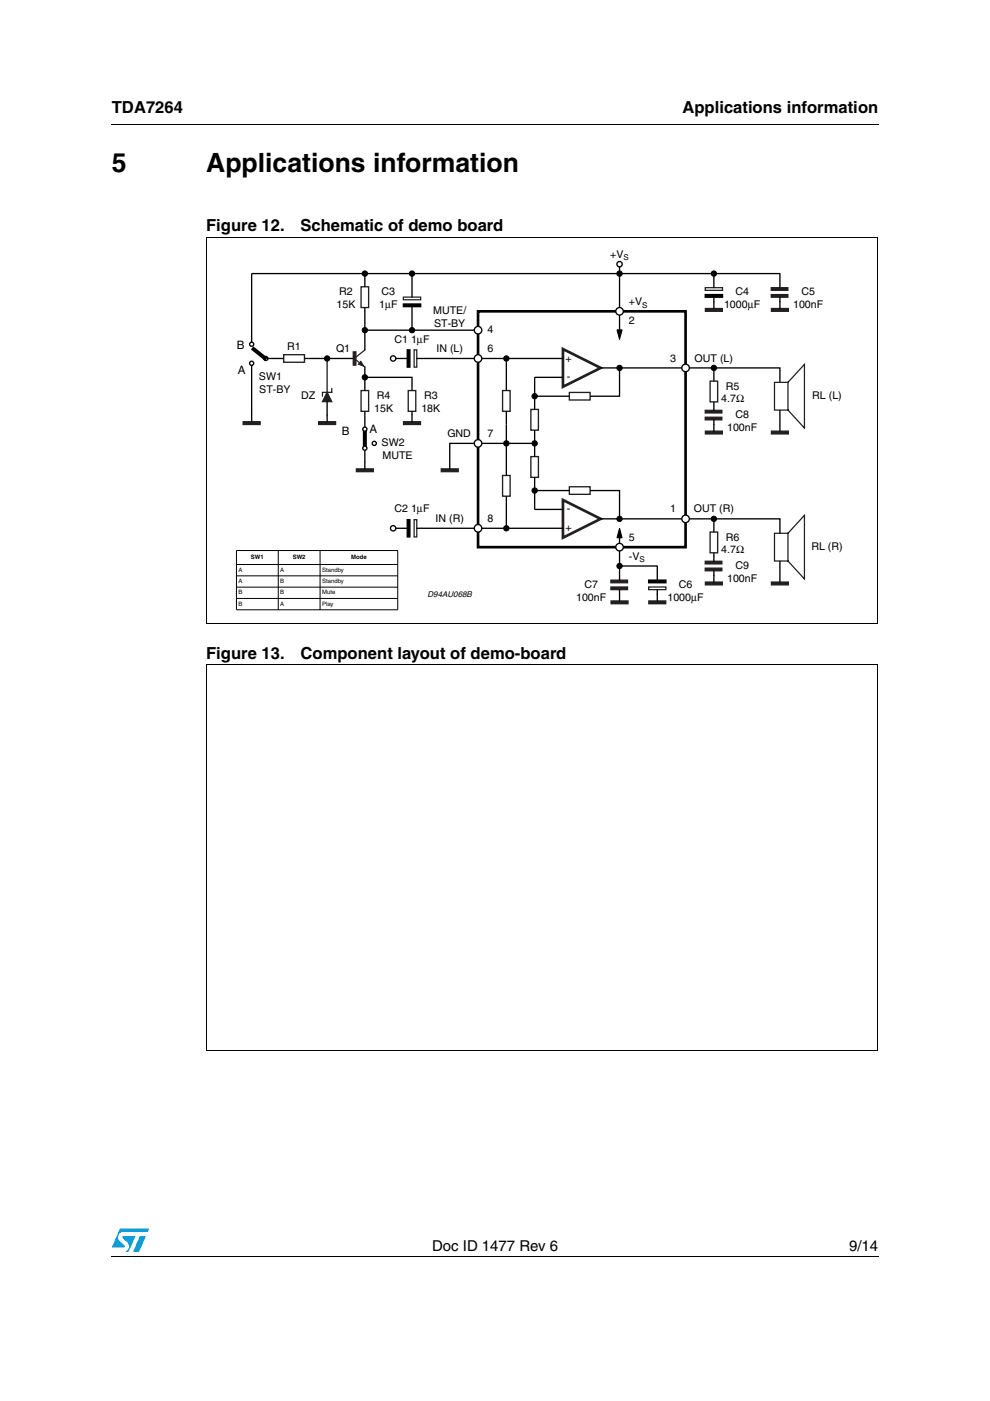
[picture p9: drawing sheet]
<svg xmlns="http://www.w3.org/2000/svg" width="210mm" height="297mm" viewBox="0 0 210 297" stroke-linecap="round" stroke-linejoin="round" font-family="sans-serif">
<g fill="#009ad9">
<path d="M29.7 262.1h1.2l-1.4 3.3h-1.3z"/>
<path d="M25.4 260.5h6.2l-.3 .7h-5.1a1.13 1.13 0 0 0-1.1 .7 1.13 1.13 0 0 0 .3 1.2l1 1v.3l-2.7 .1z"/>
<path d="M26 262.1h2.7l-1.4 3.3h-.7a1.18 1.18 0 0 0 .5-1.9l-1.1-1.1z"/>
</g>
<path d="M23.6 26.2l.1 .2zM23.6 266.3l.1 .1z" fill="#000"/>
<path d="M23.7 26.3h162.6M23.7 266.3h162.6" fill="none" stroke="#000" stroke-width=".21"/>
<path d="M50.6 52h130.4v76.5h-130.4z" fill="#fff"/>
<path d="M101.4 66h44v50h-44z" fill="none" stroke="#000" stroke-width=".56"/>
<g fill="#231f20" stroke="#231f20" stroke-width=".27">
<path d="M163.6 65.4h3.6v.6h-3.6z"/>
<path d="M149.5 119h3.6v.6h-3.6z"/>
<path d="M149.5 120.5h3.6v.5h-3.6z"/>
</g>
<g fill="none" stroke="#000" stroke-width=".28">
<path d="M53.4 58v14.5M151.4 58v3M53.4 77.5v10.5M151.4 63v1M165.4 64v1.4M151.4 118v1M151.4 121v1"/>
<circle cx="53.4" cy="77" r=".44"/>
<circle cx="56.4" cy="76" r=".44"/>
</g>
<path d="M149.5 61h3.7v.6h-3.7z" fill="none" stroke="#231f20" stroke-width=".27"/>
<path d="M149.5 62.5h3.7v.5h-3.7z" fill="#000" stroke="#000" stroke-width=".28"/>
<circle cx="53.4" cy="73" r=".44" fill="#fff" stroke="#000" stroke-width=".28"/>
<path d="M75.5 76.3l1.9 1.5M77.4 74.2l-1.9 1.5M70.3 82.3v.9h-1.9v.8M167.1 113.1l3.5-3.8v13.5l-3.5-3.9M167.1 113.1h-2.9v5.8h2.9M167.1 113.1v5.8" fill="none" stroke="#231f20" stroke-width=".27"/>
<g fill="#000" stroke="#000" stroke-width=".21">
<path d="M130.8 69.9h1.1l-.5 2.1z"/>
<circle cx="69.4" cy="76" r=".57"/>
<circle cx="151.4" cy="78" r=".57"/>
</g>
<path d="M60.2 75.2h4.4v1.6h-4.4zM76.6 60.8h1.6v4.4h-1.6zM76.6 82.8h1.6v4.4h-1.6zM86.6 82.8h1.6v4.4h-1.6zM150.6 80.8h1.6v4.4h-1.6z" fill="none" stroke="#231f20" stroke-width=".29"/>
<g fill="none" stroke="#000" stroke-width=".28">
<path d="M77.4 58v2.8M131.4 56v14.9M56.8 76h3.4M64.6 76h10.3M77.4 65.2v9M77.4 77.8v5M117.4 76h2M127.4 78h38v3M151.4 78v2.8M53.4 88v1.4M69.4 85.2v4.2M77.4 80h10v2.8"/>
<path d="M77.4 87.2v.8M77.4 95.5v2.5M87.4 87.2v.8M117.4 80h2M151.4 85.2v.8"/>
</g>
<path d="M119.4 74l8 4-8 4z" fill="none" stroke="#231f20" stroke-width=".57"/>
<g fill="#231f20" stroke="#231f20" stroke-width=".27">
<path d="M69.4 83.2l.9 2h-1.9z"/>
<path d="M74.9 74.6h.6v2.8h-.6z"/>
<path d="M76.5 76.6l.6 1-1.1-.4z"/>
<path d="M67.6 89.4h3.6v.6h-3.6z"/>
<path d="M51.6 89.4h3.6v.6h-3.6z"/>
</g>
<path d="M69.4 76v7.2" fill="none" stroke="#231f20" stroke-width=".28"/>
<path d="M77.4 91v4" fill="none" stroke="#000" stroke-width=".85" stroke-linecap="butt"/>
<circle cx="77.4" cy="95" r=".44" fill="#fff" stroke="#000" stroke-width=".28"/>
<path d="M77.4 88v2.5" fill="none" stroke="#000" stroke-width=".28"/>
<g fill="#fff" stroke="#000" stroke-width=".28">
<circle cx="77.4" cy="91" r=".44"/>
<circle cx="79.4" cy="94" r=".44"/>
</g>
<g fill="#231f20" stroke="#231f20" stroke-width=".27">
<path d="M75.6 99.4h3.6v.6h-3.6z"/>
<path d="M85.6 89.4h3.6v.6h-3.6z"/>
</g>
<path d="M87.4 58v5M87.4 65v5M77.4 98v1.4M87.4 88v1.4" fill="none" stroke="#000" stroke-width=".28"/>
<circle cx="77.4" cy="80" r=".57" fill="#000" stroke="#000" stroke-width=".21"/>
<path d="M85.5 63h3.7v.6h-3.7z" fill="none" stroke="#231f20" stroke-width=".27"/>
<path d="M85.5 64.5h3.7v.5h-3.7z" fill="#000" stroke="#000" stroke-width=".28"/>
<path d="M77.4 70h24z" fill="#fff" stroke="#000" stroke-width=".28"/>
<g fill="#000" stroke="#000" stroke-width=".21">
<circle cx="77.4" cy="58" r=".57"/>
<circle cx="87.4" cy="58" r=".57"/>
<circle cx="77.4" cy="70" r=".57"/>
<circle cx="87.4" cy="70" r=".57"/>
</g>
<circle cx="101.4" cy="70" r=".8" fill="#fff" stroke="#000" stroke-width=".28"/>
<path d="M87.8 74.2h.6v3.6h-.6z" fill="none" stroke="#231f20" stroke-width=".27"/>
<path d="M83.4 76h2.9M88.4 76h1" fill="none" stroke="#000" stroke-width=".28"/>
<path d="M86.3 74.2h.6v3.6h-.6z" fill="#000" stroke="#000" stroke-width=".28"/>
<g fill="#fff" stroke="#000" stroke-width=".28">
<path d="M89.4 76h28z"/>
<path d="M53.4 58h112z"/>
<path d="M95.4 94h18z"/>
<circle cx="83.4" cy="76" r=".57"/>
<circle cx="101.4" cy="76" r=".8"/>
<circle cx="101.4" cy="94" r=".8"/>
</g>
<path d="M87.8 110.2h.6v3.6h-.6z" fill="none" stroke="#231f20" stroke-width=".27"/>
<path d="M83.4 112h2.9M88.4 112h1" fill="none" stroke="#000" stroke-width=".28"/>
<path d="M86.3 110.2h.6v3.6h-.6z" fill="#000" stroke="#000" stroke-width=".28"/>
<g fill="#fff" stroke="#000" stroke-width=".28">
<path d="M89.4 112h28z"/>
<circle cx="83.4" cy="112" r=".57"/>
<circle cx="101.4" cy="112" r=".8"/>
</g>
<path d="M106.6 82.8h1.6v4.4h-1.6zM112.6 86.8h1.6v4.4h-1.6zM112.6 96.8h1.6v4.4h-1.6zM120.7 83.2h4.4v1.6h-4.4zM106.6 100.8h1.6v4.4h-1.6z" fill="none" stroke="#231f20" stroke-width=".29"/>
<path d="M107.4 76v6.8M131.4 78v6h-6.3M107.4 87.2v13.6M113.4 80v6.8M113.4 91.2v5.6M113.4 84h7.3M107.4 105.2v6.8M113.4 101.2v6.8" fill="none" stroke="#000" stroke-width=".28"/>
<path d="M113.4 80h4z" fill="#fff" stroke="#000" stroke-width=".28"/>
<g fill="#000" stroke="#000" stroke-width=".21">
<circle cx="107.4" cy="76" r=".57"/>
<circle cx="107.4" cy="94" r=".57"/>
<circle cx="113.4" cy="94" r=".57"/>
</g>
<path d="M93.6 99.4h3.6v.6h-3.6z" fill="#231f20" stroke="#231f20" stroke-width=".27"/>
<path d="M95.4 94v5.4M113.4 104h7.3M117.4 108h2M117.4 112h2M125.1 104h6.3v6M127.4 110h38v3" fill="none" stroke="#000" stroke-width=".28"/>
<path d="M120.7 103.2h4.4v1.6h-4.4z" fill="none" stroke="#231f20" stroke-width=".29"/>
<path d="M119.4 106l8 4-8 4z" fill="none" stroke="#231f20" stroke-width=".57"/>
<path d="M113.4 108h4z" fill="#fff" stroke="#000" stroke-width=".28"/>
<g fill="#000" stroke="#000" stroke-width=".21">
<circle cx="131.4" cy="78" r=".57"/>
<circle cx="113.4" cy="84" r=".57"/>
<circle cx="107.4" cy="112" r=".57"/>
<circle cx="113.4" cy="104" r=".57"/>
<circle cx="131.4" cy="110" r=".57"/>
</g>
<g fill="#fff" stroke="#000" stroke-width=".28">
<circle cx="131.4" cy="66" r=".8"/>
<circle cx="145.4" cy="78" r=".8"/>
<circle cx="145.4" cy="110" r=".8"/>
</g>
<path d="M150.6 112.8h1.6v4.4h-1.6z" fill="none" stroke="#231f20" stroke-width=".29"/>
<path d="M151.4 86v1M151.4 89v2.4M165.4 87v4.4M131.4 113.1v9.9M151.4 110v2.8M151.4 117.2v.8M165.4 119v4.4M131.4 125v1M139.4 120v3M139.4 125v1M151.4 122v1.4" fill="none" stroke="#000" stroke-width=".28"/>
<path d="M167.1 81.1l3.5-3.8v13.5l-3.5-3.9M167.1 81.1h-2.9v5.8h2.9M167.1 81.1v5.8M137.5 124.5h3.7v.5h-3.7z" fill="none" stroke="#231f20" stroke-width=".27"/>
<g fill="#000" stroke="#000" stroke-width=".21">
<path d="M131.4 112l.5 2h-1.1z"/>
<circle cx="151.4" cy="110" r=".57"/>
</g>
<g fill="#231f20" stroke="#231f20" stroke-width=".27">
<path d="M149.5 87h3.6v.6h-3.6z"/>
<path d="M149.5 88.5h3.6v.5h-3.6z"/>
<path d="M149.6 91.4h3.6v.6h-3.6z"/>
<path d="M149.6 123.4h3.6v.6h-3.6z"/>
<path d="M163.6 91.4h3.6v.6h-3.6z"/>
<path d="M163.6 123.4h3.6v.6h-3.6z"/>
<path d="M129.5 123h3.6v.6h-3.6z"/>
<path d="M129.5 124.5h3.6v.5h-3.6z"/>
</g>
<path d="M137.5 123h3.7v.6h-3.7z" fill="#000" stroke="#000" stroke-width=".28"/>
<path d="M129.6 127.4h3.6v.6h-3.6z" fill="#231f20"/>
<path d="M129.6 127.4h3.6v.6h-3.6z" fill="none" stroke="#231f20" stroke-width=".27"/>
<path d="M131.4 126v1.4" fill="none" stroke="#000" stroke-width=".28"/>
<path d="M137.6 127.4h3.6v.6h-3.6z" fill="#231f20"/>
<path d="M137.6 127.4h3.6v.6h-3.6z" fill="none" stroke="#231f20" stroke-width=".27"/>
<path d="M139.4 126v1.4" fill="none" stroke="#000" stroke-width=".28"/>
<circle cx="131.4" cy="56" r=".57" fill="#fff" stroke="#000" stroke-width=".28"/>
<g fill="#000" stroke="#000" stroke-width=".21">
<circle cx="131.4" cy="58" r=".57"/>
<circle cx="151.4" cy="58" r=".57"/>
<circle cx="131.4" cy="120" r=".57"/>
</g>
<g fill="#231f20" stroke="#231f20" stroke-width=".27">
<path d="M163.5 61h3.6v.6h-3.6z"/>
<path d="M163.5 62.5h3.6v.5h-3.6z"/>
<path d="M149.6 65.4h3.6v.6h-3.6z"/>
</g>
<path d="M165.4 58v3M151.4 64v1.4M165.4 63v1" fill="none" stroke="#000" stroke-width=".28"/>
<circle cx="131.4" cy="116" r=".8" fill="#fff" stroke="#000" stroke-width=".28"/>
<path d="M139.4 120h-8" fill="none" stroke="#000" stroke-width=".28"/>
<path d="M53.5 73.8l3 2.4" fill="none" stroke="#000" stroke-width=".85" stroke-linecap="butt"/>
<path d="M49.1 115.5h35.8v15.2h-35.8z" fill="#fff"/>
<g fill="none" stroke="#000" stroke-width=".21">
<path d="M43.8 50.3h142.4M43.8 50.2v82M186.1 50.3v82M50.1 116.7h34.3M50.1 119.7h34.3M50.1 116.8v12.5M59 116.7v12.6M67.9 116.7v12.6M84.3 116.8v12.5M43.7 132.2h142.4M50.1 122.1h34.3M50.1 124.5h34.3"/>
<path d="M50.1 126.9h34.3M50.1 129.3h34.3"/>
</g>
<path d="M80.2 145.6h72.2v72.4h-72.2z" fill="#fff"/>
<path d="M43.8 140.9h142.4M43.8 140.8v82M186.1 140.9v81.9M43.7 222.8h142.4" fill="none" stroke="#000" stroke-width=".21"/>
<g font-size="5.6">
<text x="23.7" y="36.4">5</text>
<text x="43.7" y="36.4">Applications information</text>
</g>
<g font-size="3.5">
<text x="23.7" y="23.9">TDA7264</text>
<text x="144.7" y="23.9">Applications information</text>
<text x="43.7" y="49.1">Figure 12.</text>
<text x="63.7" y="49.1">Schematic of demo board</text>
<text x="43.7" y="139.6">Figure 13.</text>
<text x="63.7" y="139.6">Component layout of demo-board</text>
</g>
<g font-size="3.2">
<text x="91.6" y="265.1">Doc ID 1477 Rev 6</text>
<text x="180" y="265.1">9/14</text>
</g>
<g font-size="2.5">
<text x="50.2" y="74">B</text>
<text x="50.5" y="79.4">A</text>
<text x="72.5" y="92.3">B</text>
<text x="78.4" y="91.9">A</text>
</g>
<g font-size="2.3">
<text x="129.4" y="54.6">+V</text>
<text x="71.3" y="65.3">15K</text>
<text x="71.9" y="62.6">R2</text>
<text x="80.4" y="65.3">1µF</text>
<text x="80.9" y="62.6">C3</text>
<text x="133.4" y="64.6">+V</text>
<text x="153.5" y="65.3">1000µF</text>
<text x="155.9" y="62.6">C4</text>
<text x="168.2" y="65.3">100nF</text>
<text x="169.9" y="62.6">C5</text>
<text x="91.8" y="66.6">MUTE/</text>
<text x="92" y="69.3">ST-BY</text>
<text x="103.4" y="70.6">4</text>
<text x="133.4" y="68.6">2</text>
<text x="60.9" y="74.2">R1</text>
<text x="71.2" y="74.6">Q1</text>
<text x="83.6" y="72.6">C1 1µF</text>
<text x="92.5" y="74.6">IN (L)</text>
<text x="103.4" y="74.6">6</text>
<text x="119.9" y="76.6">+</text>
<text x="142.1" y="76.6">3</text>
<text x="147.3" y="76.6">OUT (L)</text>
<text x="54.9" y="80.6">SW1</text>
<text x="55" y="83.3">ST-BY</text>
<text x="120.2" y="80.6">-</text>
<text x="153.9" y="82.6">R5</text>
<text x="63.9" y="84.6">DZ</text>
<text x="79.3" y="87.3">15K</text>
<text x="79.9" y="84.6">R4</text>
<text x="89.3" y="87.3">18K</text>
<text x="89.9" y="84.6">R3</text>
<text x="152.9" y="85.3">4.7Ω</text>
<text x="155.9" y="88.6">C8</text>
<text x="172.2" y="84.6">RL (L)</text>
<text x="80.9" y="94.6">SW2</text>
<text x="94.8" y="92.6">GND</text>
<text x="103.4" y="92.6">7</text>
<text x="154.2" y="91.3">100nF</text>
<text x="81.1" y="97.3">MUTE</text>
<text x="83.6" y="108.6">C2 1µF</text>
<text x="92.3" y="110.6">IN (R)</text>
<text x="103.4" y="110.6">8</text>
<text x="119.9" y="112.6">+</text>
<text x="120.2" y="108.6">-</text>
<text x="142.1" y="108.6">1</text>
<text x="147.1" y="108.6">OUT (R)</text>
<text x="133.4" y="114.6">5</text>
<text x="133.4" y="118.6">-V</text>
<text x="152.9" y="117.3">4.7Ω</text>
<text x="153.9" y="114.6">R6</text>
<text x="172" y="116.6">RL (R)</text>
<text x="123.9" y="124.6">C7</text>
<text x="143.9" y="124.6">C6</text>
<text x="154.2" y="123.3">100nF</text>
<text x="155.9" y="120.6">C9</text>
<text x="122.2" y="127.3">100nF</text>
<text x="141.5" y="127.3">1000µF</text>
</g>
<g font-size="1.7">
<text x="132.2" y="55.2">S</text>
<text x="136.2" y="65.2">S</text>
<text x="135.6" y="119.2">S</text>
<text x="90.7" y="126.6">D94AU068B</text>
</g>
<g font-size="1.3">
<text x="53.2" y="118.6">SW1</text>
<text x="62.1" y="118.6">SW2</text>
<text x="74.4" y="118.6">Mode</text>
<text x="50.6" y="121.2">A</text>
<text x="50.6" y="123.6">A</text>
<text x="59.4" y="121.2">A</text>
<text x="59.4" y="123.6">B</text>
<text x="68.3" y="121.2">Standby</text>
<text x="68.3" y="123.6">Standby</text>
<text x="50.6" y="126">B</text>
<text x="50.6" y="128.4">B</text>
<text x="59.4" y="126">B</text>
<text x="59.4" y="128.4">A</text>
<text x="68.3" y="126">Mute</text>
<text x="68.3" y="128.4">Play</text>
</g>
</svg>
